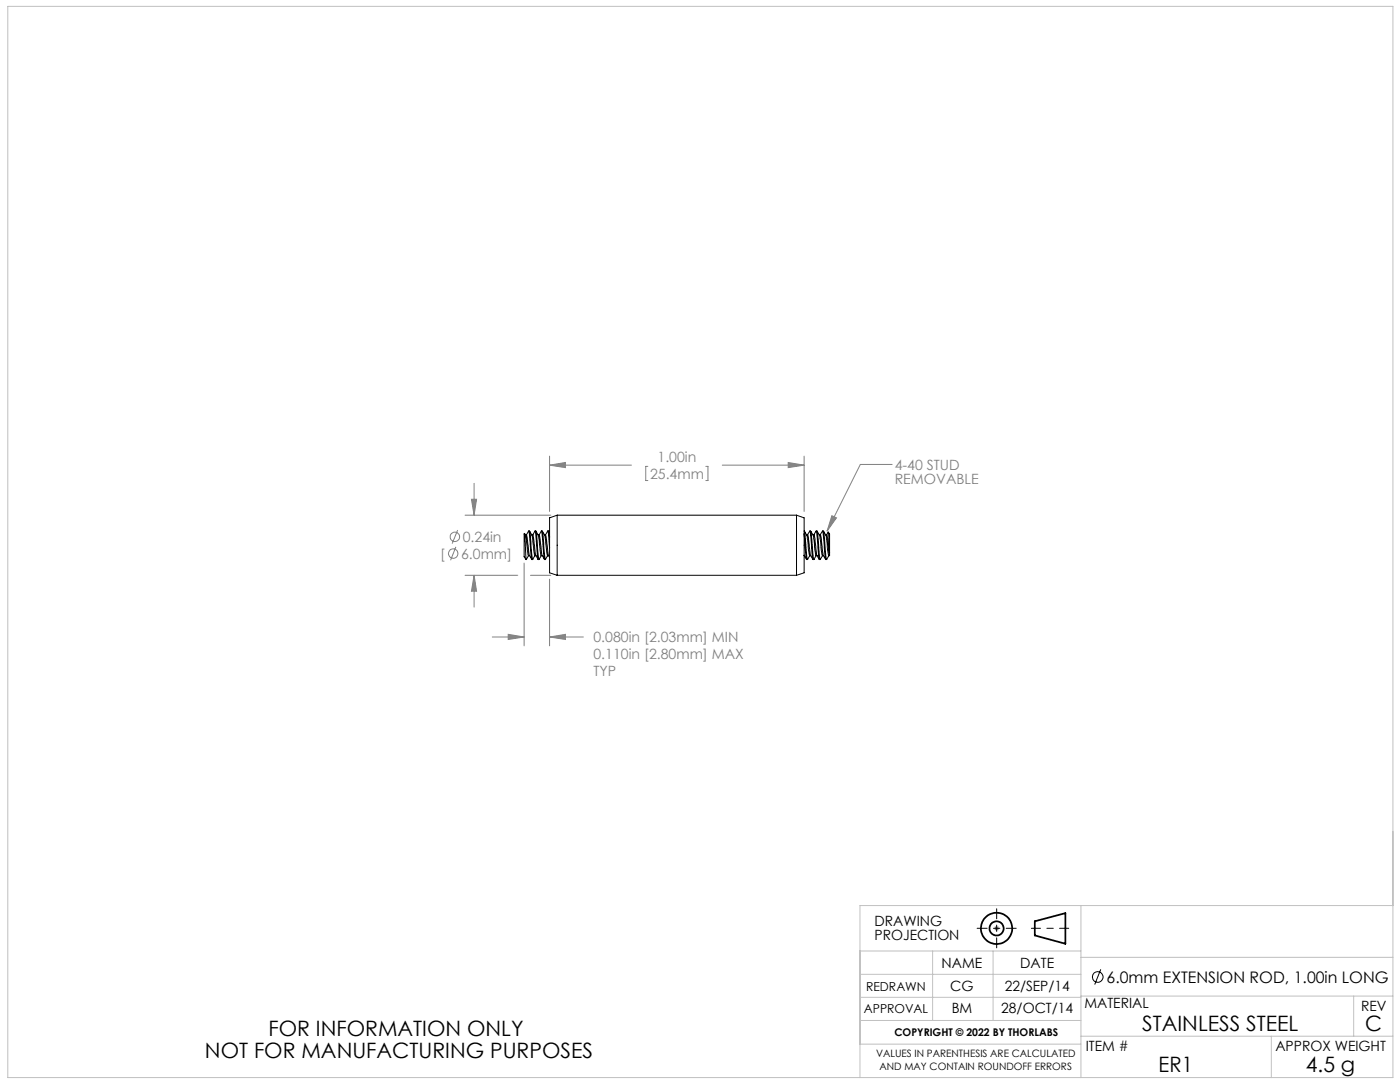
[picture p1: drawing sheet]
<svg xmlns="http://www.w3.org/2000/svg" width="279mm" height="216mm" viewBox="0 0 279 216" stroke-linecap="round" stroke-linejoin="round" font-family="sans-serif">
<g fill="none" stroke="#000" stroke-width=".35">
<path d="M206.5 183.8l6.1-1.6v6.1l-6.1-1.6z"/>
<circle cx="198.9" cy="185.2" r="3.1"/>
<circle cx="198.9" cy="185.2" r="1.4"/>
</g>
<g fill="none" stroke="#808080" stroke-width=".2">
<path d="M94.1 99.6h1l-.5 3.2zM94.6 96.4v6.4M109.7 92.8l3.2-.5v1zM109.7 91v11.1M109.7 92.8h16.3M129.3 93.1h-.4v2.8h.4M140.9 93.1h.4v2.8h-.4M144.1 92.8h16.4M157.3 92.3l3.2 .5-3.2 .5zM160.5 91v11.1M178 92.7h-6.3l-6.6 13.3M91 109.1l-1.1 2.7"/>
<path d="M91.3 105.8l-1.1 2.7M92.8 102.8h17.1M92.8 114.8h10.5M94.6 114.8l.5 3.2h-1zM94.6 114.8v6.3M104.6 112.4v16.5M105.9 114.8h4M109.7 115.6v13.3M166 102.9l.9 .4-1.8 2.7zM98.2 127.1h6.4M101.4 126.6l3.2 .5-3.2 .5zM109.7 127.1l3.2-.5v1z"/>
<path d="M109.7 127.1h6.7M198.4 185.2h1M198.5 184.9l.7 .7M198.9 184.7v1M199.2 184.9l-.7 .7"/>
<circle cx="90.5" cy="110.5" r=".95"/>
<circle cx="90.8" cy="107.1" r=".94"/>
</g>
<path d="M205.8 185.2h7.5" fill="none" stroke="#000" stroke-width=".2" stroke-dasharray="15.2 1.3 1.3 1.3" stroke-dashoffset="13.4"/>
<path d="M195 185.2h7.8M198.9 181.3v7.8" fill="none" stroke="#000" stroke-width=".2" stroke-dasharray="15.2 1.3 1.3 1.3" stroke-dashoffset="13.2"/>
<g fill="none" stroke="#c0c0c0" stroke-width=".2">
<path d="M1.6 1.3h276.4v213.7h-276.4zM171.6 189.8h44.1M171.6 199h44.1M171.6 194.4h44.1M186.1 189.8v13.8M198.2 189.8v13.8M215.7 198.8h62.3M215.7 180.7v34.3M215.7 191h62.3M270.2 198.8v8M278 180.7h-106.4v34.3M171.6 203.6h44.1"/>
<path d="M171.6 208.4h44.1M215.7 206.8h62.3M253.7 206.8v8.2"/>
</g>
<g fill="none" stroke="#000" stroke-width=".2">
<path d="M104.7 106.4l.2 .4 .6 4.1M104.7 106.4l.3 5.2M104.7 106.4l-.1 4.7 .4 .6M104.8 106.7h.3l.4-.7 .5 5a.42 .42 0 0 0 .3 .7M105 111.6v.1M105 111.7h.1M105.1 106.8l.6 4M105.5 110.9l-.5 .7M105.5 110.9h.2M105.5 106h.2M105.7 110.8l.4 .8M105.7 106l.6 5.7 .5-.8"/>
<path d="M105.7 106a5.6 5.6 0 0 1 .8 3.1l.3 1.8M106.3 106.8l.4 2.1a4.4 4.4 0 0 0 .7 2.7M106.8 106l-.5 .7h-.2M106.8 110.9h.2M106.8 106l.1 .6 .4 4.8 .1 .3h.2M106.8 106h.2l.1 .5 .5 5.2 .4-.8M107 106a7.1 7.1 0 0 1 .8 3.7l.2 1.2M107.4 106.7h.2l.5-.7 .4 5.2 .2 .5h.1M107.6 106.8l.6 4M108 110.9h.2M108.1 106h.1M108.2 110.8l.5 .8"/>
<path d="M108.2 106l.6 5.7 .5-.8M108.2 106l.6 1 .5 3.9M108.9 106.8l.3 2.1a4.5 4.5 0 0 0 .5 2.3M109.3 106l-.4 .7h-.2M109.3 110.9h.2M109.3 106l.2 .5 .2 2.9M109.3 106a1.15 1.15 0 0 1 .4 1.2M109.5 106l.2 .3M111.2 102.8v12M111.2 102.8l-1.5 .5v11l1.5 .5M111.2 114.8h47.8M111.2 102.8h47.8"/>
<path d="M159 102.8v12M159 102.8l1.5 .5v11l-1.5 .5M160.5 106l.1 .2 .5 5.5 .5-.8M160.5 106.5l.4 4.6v.5l.2 .1M160.5 110.9h.1M160.5 110.8h.1M160.5 110.8l.5 .8M160.5 106a4.7 4.7 0 0 1 .8 3.1l.3 1.8M161 106.7l.3 .1 .5 4M161.6 106h.2l.1 .2 .5 5.5 .5-.8M161.6 106l-.5 .7M161.6 110.9h.2"/>
<path d="M161.6 106l.6 5.6 .2 .1M161.8 110.8l.4 .8M161.8 106a4.7 4.7 0 0 1 .8 3.1l.3 1.8M162.2 106.7l.3 .1 .6 4M162.9 106h.2l.1 .5 .5 5.2 .4-.8M162.9 106l-.5 .7M162.9 110.9h.2M162.9 106l.6 5.6 .2 .1M163.1 110.8l.4 .8M163.1 106a4.7 4.7 0 0 1 .7 3.1l.3 1.8M163.5 106.7l.3 .1 .5 4M164.1 106a.48 .48 0 0 1 .4 .7l.5 5 .4-.8"/>
<path d="M164.1 106l-.4 .7M164.1 110.9h.2M164.1 106l.6 5.6 .3 .1M164.3 110.8l.5 .8M164.4 106a4.7 4.7 0 0 1 .7 3.1l.3 1.8M164.8 106.7h.1a.97 .97 0 0 1 .3 1l.4 3.1M165.3 106.2l-.3 .5M165.3 106.2l.3 4M165.3 106.2l.3 .3v3.7M165.6 110.8l-.2 .1M165.6 110.2v.6"/>
</g>
<g fill="#808080">
<path d="M166 102.9l.9 .4-1.8 2.7z"/>
<path d="M101.4 126.6l3.2 .5-3.2 .5zM109.7 127.1l3.2-.5v1zM109.7 92.8l3.2-.5v1zM157.3 92.3l3.2 .5-3.2 .5zM94.1 99.6h1l-.5 3.2zM94.6 114.8l.5 3.2h-1z"/>
</g>
<g fill="none" stroke="#000" stroke-width=".2">
<path d="M219.7 193.4l-1.2 3.1"/>
<circle cx="219.1" cy="194.9" r="1.06"/>
</g>
<g font-size="4.2">
<text x="53.6" y="206.8">FOR INFORMATION ONLY</text>
<text x="227.9" y="205.8">STAINLESS STEEL</text>
<text x="272.5" y="205.8">C</text>
<text x="40.9" y="211">NOT FOR MANUFACTURING PURPOSES</text>
<text x="231.2" y="213.9">ER1</text>
<text x="260.6" y="213.9">4.5 g</text>
</g>
<text font-size="3.2" x="220.8" y="196.1">6.0mm EXTENSION ROD, 1.00in LONG</text>
<g font-size="2.8" fill="#808080">
<text x="129.7" y="95.5">25.4mm</text>
<text x="131.2" y="92.2">1.00in</text>
<text x="178.6" y="93.7">4-40 STUD</text>
<text x="178.6" y="96.6">REMOVABLE</text>
<text x="87.8" y="111.5">[</text>
<text x="92" y="111.5">6.0mm]</text>
<text x="92.4" y="108.2">0.24in</text>
<text x="118.4" y="128.1">0.080in [2.03mm] MIN</text>
<text x="118.4" y="131.5">0.110in [2.80mm] MAX</text>
<text x="118.4" y="134.8">TYP</text>
</g>
<g font-size="2.8">
<text x="174.5" y="184.8">DRAWING</text>
<text x="174.5" y="187.6">PROJECTION</text>
<text x="187.9" y="193.2">NAME</text>
<text x="189.7" y="197.7">CG</text>
<text x="200.5" y="197.7">22/SEP/14</text>
<text x="203.6" y="193.2">DATE</text>
<text x="189.9" y="202.2">BM</text>
<text x="199.8" y="202.2">28/OCT/14</text>
<text x="216.4" y="201.2">MATERIAL</text>
<text x="271.6" y="201.8">REV</text>
<text x="216.7" y="209.7">ITEM #</text>
<text x="254.5" y="209.7">APPROX WEIGHT</text>
</g>
<g font-size="2.5">
<text x="172.9" y="197.7">REDRAWN</text>
<text x="172.4" y="202.2">APPROVAL</text>
</g>
<text font-size="2.1" x="178.5" y="206.8">COPYRIGHT © 2022 BY THORLABS</text>
<g font-size="2">
<text x="174.8" y="211">VALUES IN PARENTHESIS ARE CALCULATED</text>
<text x="175.5" y="213.5">AND MAY CONTAIN ROUNDOFF ERRORS</text>
</g>
</svg>
